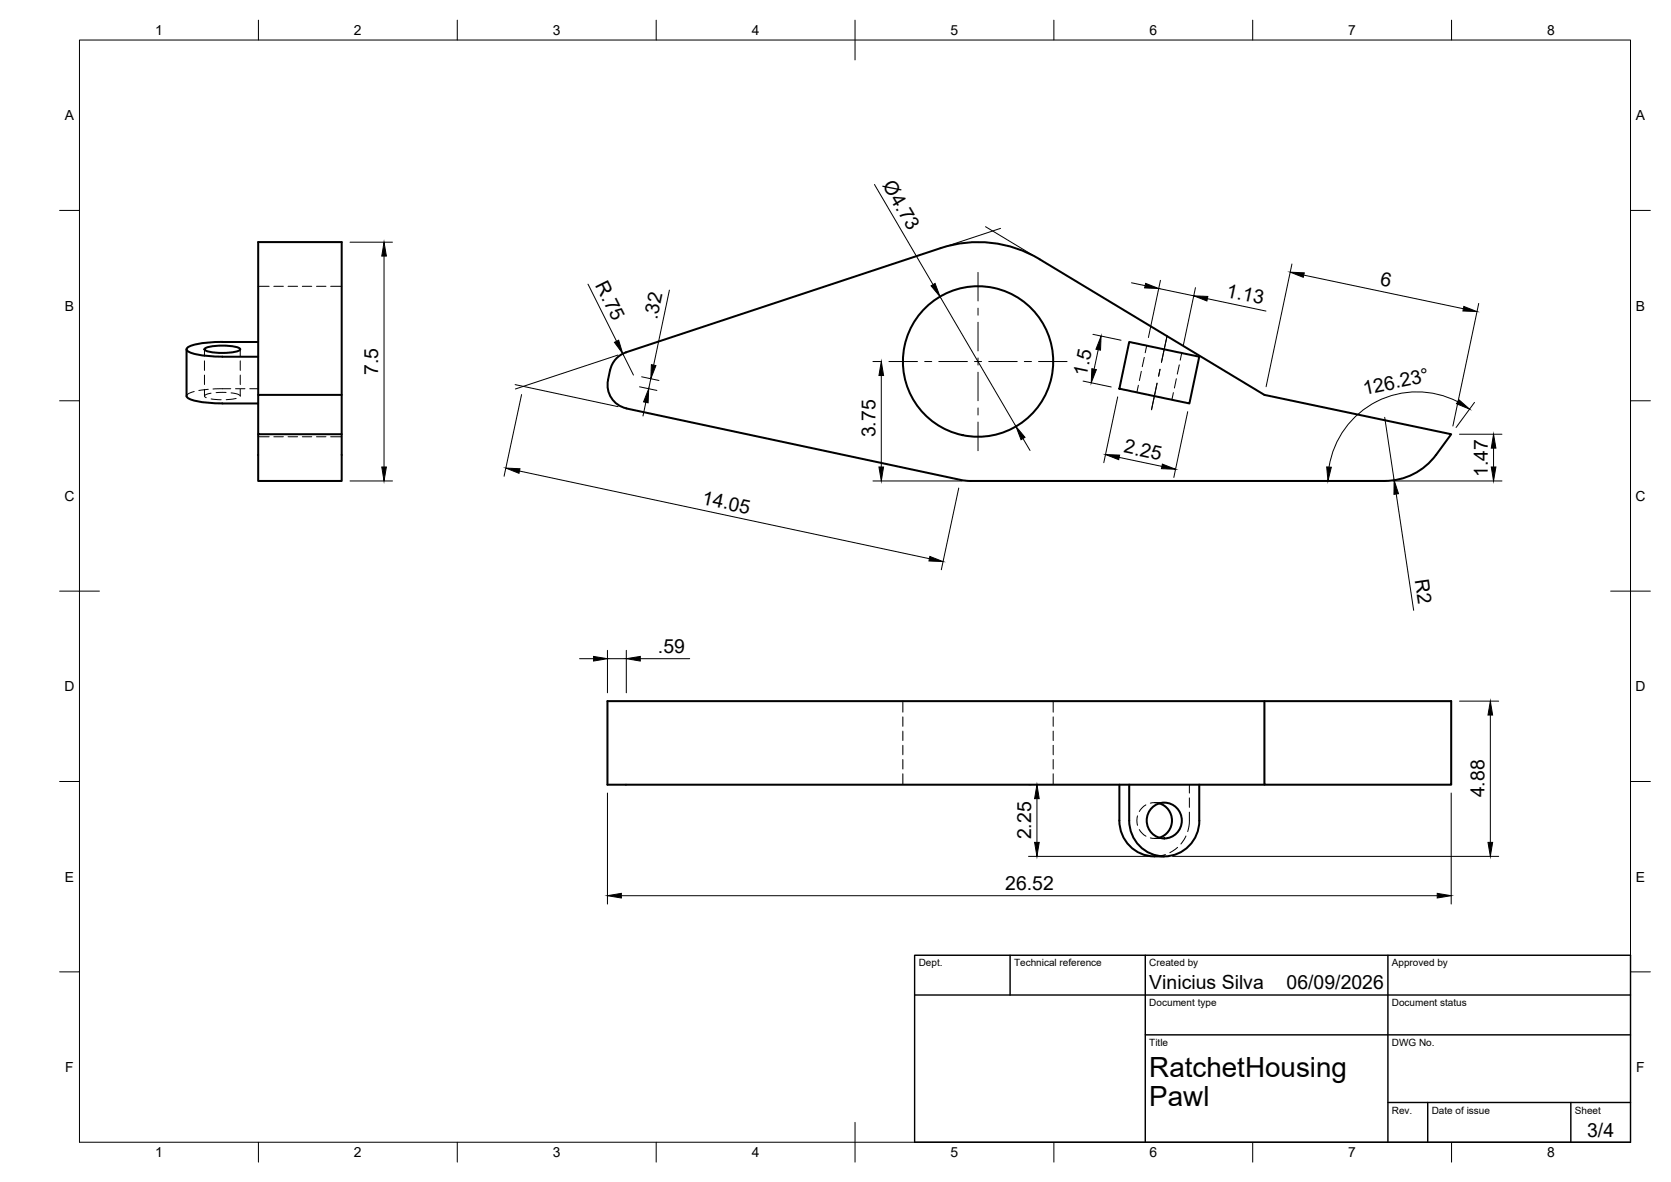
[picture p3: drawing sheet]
<svg xmlns="http://www.w3.org/2000/svg" width="420mm" height="297mm" viewBox="0 0 420 297" stroke-linecap="round" stroke-linejoin="round" font-family="sans-serif">
<!-- layer: Visible -->
<g fill="none" stroke="#000" stroke-width=".51">
<path d="M261.4 65.2l56.5 34 47 9.9-3.8 5.2M261.4 65.1a30 30 0 0 0-24.9-2.7l-79.1 26.2a6 6 0 0 0-4 4.4M46.9 87.8v11.7a2.04 2.04 0 0 0 1.7 1.1l3.2 .6 2.7 .1 10.4 .1M51.5 87.6a13.9 13.9 0 0 1 8.8 0l.1 .2a4.6 4.6 0 0 1-3.5 .9l-3.8-.2a2 2 0 0 1-1.7-.7zM64.9 99.2v-38.4h21v60.1h-21v-11.8M64.9 85.9h-9a21 21 0 0 0-8.5 1.3l-.5 .6a2.04 2.04 0 0 0 1.7 1.1l3.2 .5 2.7 .2h10.4M85.9 99.2h-21v9.9h21M152.9 95.5a6 6 0 0 0 4.6 7.1M153.4 93l-.5 2.5M283.9 85.9l17.6 3.7-2.4 11.8-17.6-3.7zM157.5 102.6l84 18M361.1 114.3a16 16 0 0 1-12.9 6.6h-104.2l-2.5-.3"/>
<path d="M317.9 176.2v21h47v-21h-212.2v21h165.2M281.5 197.2v9a8.9 8.9 0 0 0 8.8 9h2.4M283.9 197.2v9a8.8 8.8 0 0 0 8.8 9 8.8 8.8 0 0 0 8.9-9l-.1-9M291.5 201.9a4.5 4.5 0 0 1 3.2 4.3 4.5 4.5 0 0 1-3.2 4.3"/>
<circle cx="245.9" cy="90.9" r="18.9"/>
<circle cx="292.7" cy="206.2" r="4.5"/>
</g>
<!-- layer: Hidden -->
<g fill="none" stroke="#000" stroke-width=".25">
<path d="M64.9 72h2.8M68.9 72h2.3M72.4 72h2.4M76 72h2.4M79.6 72h2.4M83.1 72h2.8M48.8 98.4a2.36 2.36 0 0 0-1.9 1.1M51.4 87.8v1.7M51.4 90.7v2.4M51.4 94.3v2.3M51.4 97.8v1.7M52.4 97.8l-2.4 .3"/>
<path d="M53.1 98.8a1.38 1.38 0 0 0-1.6 .9l.4 .2M56.9 98.6l-2.6 .1M58 97.7l-4.4 .1M59.2 97.7h2.4M60.4 97.8v1.7a2.82 2.82 0 0 0-2.3-.8M60.4 87.8v1.7M60.4 90.7v2.4M60.4 94.3v2.3M62.8 97.7h2.1M286.2 96.8l-.3 1.8M287 93.3l-.5 2.3M287.7 89.8l-.5 2.3"/>
<path d="M288.3 86.9l-.3 1.8M295 98.7l-.3 1.8M295.8 95.2l-.5 2.3M296.5 91.7l-.5 2.3M297.1 88.7l-.3 1.8M53.1 100.3l2.5 .2M59.4 100.1l-2.5 .3M64.9 109.8h2.8M68.9 109.8h2.3M72.4 109.8h2.4M76 109.8h2.4M79.6 109.8h2.4"/>
<path d="M83.1 109.8h2.8M227 176.2v2.8M264.8 176.2v2.8M227 180.2v2.3M227 183.7v2.4M227 187.3v2.4M227 190.9v2.4M227 194.4v2.8M264.8 180.2v2.3M264.8 183.7v2.4M264.8 187.3v2.4M264.8 190.9v2.4"/>
<path d="M264.8 194.4v2.8M299.1 197.2v2.1M286 205l-.1 1.2 .1 1.2M286.5 208.5l.7 .9 .9 .7M288.1 202.3l-.9 .7-.7 .9M289.2 201.8l1.1-.1 1.2 .2M290.3 210.7h2.4M290.3 201.7h2.4M291.5 210.5l-1.2 .2-1.1-.1M293 214.7l-2.7 .5M296.1 212.9l-2 1.4M298.2 210.1l-1.3 2"/>
<path d="M299.1 204.1a12.6 12.6 0 0 1-.5 4.9M299.1 200.5v2.4"/>
</g>
<!-- layer: BORDER -->
<g fill="none" stroke="#000" stroke-width=".25">
<path d="M20 10.1h390v276.9h-390zM65 5.1v5M115 5.1v5M165 5.1v5M215 5.1v10M265 5.1v5M315 5.1v5M365 5.1v5M15 52.9h5M410 52.9h5M15 100.7h5M410 100.7h5"/>
<path d="M15 148.6h10M405 148.6h10M15 196.4h5M410 196.4h5M15 244.2h5M410 244.2h5M65 287v5M115 287v5M165 287v5M215 282.1v9.9M265 287v5M315 287v5"/>
<path d="M365 287v5"/>
</g>
<!-- layer: TITLEBLOCK -->
<path d="M230 240.1h180v46.9h-180zM230 250h180M254 240.1v9.9M288 240.1v46.9M349 240.1v46.9M288 260.1h122M349 277.1h61M359 277.1v9.9M395 277.1v9.9" fill="none" stroke="#000" stroke-width=".36"/>
<!-- layer: Smart Centers -->
<g fill="none" stroke="#000" stroke-width=".25">
<path d="M245.9 68.5v7.1M245.9 77.4v1.8M223.5 90.9h7.2M232.5 90.9h1.8M236.1 90.9h7.1M245 90.9h1.8M245.9 81v7.2M245.9 90v1.7M245.9 93.5v7.2M248.6 90.9h7.2M257.6 90.9h1.8M261.1 90.9h7.2"/>
<path d="M290.9 96.3l-1.4 6.7M291.7 92.8l-.4 1.7M293.5 84.4l-1.5 6.6M245.9 102.5v1.8M245.9 106.1v7.2"/>
</g>
<!-- layer: FD_Dimensions -->
<g fill="none" stroke="#000" stroke-width=".25">
<path d="M219.9 46.4l14.7 25.1M88 60.9h10.7M96.6 64.4v53M147.8 71.4l7.2 14.4M168.3 72.9l-3.9 18.8M236.4 74.6l19.1 32.6M284.5 71.1l3.4 .7M291.4 72.5l8.8 1.8M291.8 70.4l-3 14.4M300.6 72.3l-3 14.4M303.6 75.1l14.7 3.1M324.8 66.3l-6.5 30.9"/>
<path d="M327.8 69.1l40.1 8.5M371.8 76.2l-6.5 30.9M131.1 99.2l-4.4 20.5M156.6 88.9l2.7 5.4M160.8 97.2l4.4 .9M161.3 94.7l4.4 .9M163.6 95.2l-.5 2.5M219.5 90.9h1.9M221.6 94.4v23M272.3 95.8l7.1 1.4M274.8 84l7.1 1.5M276.1 87.9l-1 4.9"/>
<path d="M281 99.7l-3.5 16.6M130.6 118.4l103.1 22M162.4 101.1l-.7 3.4M257.2 110.2l1.8 3M281.4 114.9l10.8 2.3M298.6 103.4l-3.5 16.6M348.2 104.9l2.3 15.8M366.5 101a22.4 22.4 0 0 0-32.3 16.4M367 109.1h10.7M370.8 101.1l-4.7 6.3M375.5 112.6v4.8M88 120.9h10.7"/>
<path d="M219.5 120.9h22.4M241.1 122.6l-4.4 20.6M350.3 120.9h27.4M351.1 124.1l4.4 29.3M145.7 165.5h3.5M152.7 163.4v10.7M152.7 165.5h4.8M157.5 163.4v10.7M161 165.5h12.4M367 176.2h9.8M374.7 179.7v32M152.7 199.3v27.9"/>
<path d="M258.6 197.2h.7M364.9 199.3v27.9M258.6 215.2h32M260.7 200.7v11M294.8 215.2h82M156.2 225.1h205.2"/>
</g>
<g fill="#000" stroke="#000" stroke-width=".25">
<path d="M96.6 60.9l.6 3.5h-1.2zM234.1 71.8l1-.6 1.3 3.4zM288.1 71.2l3.3 1.3-3.6-.1zM300.2 74.3l3.5 .2-.2 1.1zM324.4 68.4l3.6 .2-.3 1.1zM368.1 77l3.3 1.3-3.6-.1zM154.5 86l1.1-.5 1 3.4zM163.8 91.6l1.1 .3-1.3 3.3zM221.6 90.9l.6 3.5h-1.2zM274.5 92.7l1.2 .2-1.3 3.3zM276.9 84.5l-.2 3.5-1.1-.2zM96 117.4h1.2l-.6 3.5z"/>
<path d="M127.2 117.6l3.5 .2-.2 1.1zM163.1 97.7l-.1 3.5-1.2-.2zM221 117.4h1.2l-.6 3.5zM255.5 107.2l2.2 2.7-1 .6zM278 114.2l3.5 .2-.2 1.1zM292.3 116.6l3.3 1.3-3.6-.1zM333.6 117.3l1.2 .1-.9 3.5zM366.8 100.5l2.7 2.3-3.3-1.3zM375 117.4h1.1l-.6 3.5zM375.5 109.1l.6 3.5h-1.1zM233.8 139.8l3.3 1.3-3.5-.1zM350.5 120.7l1.1 3.4-1.1 .1z"/>
<path d="M149.2 165l3.5 .5-3.5 .6zM157.5 165.5l3.5-.5v1.1zM374.7 176.2l.6 3.5h-1.2zM260.1 211.7h1.2l-.6 3.5zM260.7 197.2l.6 3.5h-1.2zM374.1 211.7h1.2l-.6 3.5zM152.7 225.1l3.5-.6v1.2zM361.4 224.5l3.5 .6-3.5 .6z"/>
</g>
<!-- layer: Edge Extensions -->
<path d="M247.8 57l11.8 7.1M251.6 57.4l-13.1 4.3M129.5 96.7l25.9 5.5M155.4 89.2l-25.8 8.6" fill="none" stroke="#000" stroke-width=".25"/>
<g font-size="7">
<text x="289" y="270.6">RatchetHousing</text>
<text x="289" y="278.1">Pawl</text>
</g>
<g font-size="4.9">
<text x="221.8" y="46.6" transform="rotate(60 221.8 46.6)">Ø4.73</text>
<text x="149.6" y="71.7" transform="rotate(63 149.6 71.7)">R.75</text>
<text x="346.9" y="71.7" transform="rotate(12 346.9 71.7)">6</text>
<text x="308.2" y="74.5" transform="rotate(12 308.2 74.5)">1.13</text>
<text x="165.2" y="80.4" transform="rotate(-78 165.2 80.4)">.32</text>
<text x="95.1" y="94.3" transform="rotate(-90 95.1 94.3)">7.5</text>
<text x="273.2" y="94.7" transform="rotate(-78 273.2 94.7)">1.5</text>
<text x="343.1" y="99.3" transform="rotate(-12 343.1 99.3)">126.23°</text>
<text x="220.1" y="109.9" transform="rotate(-90 220.1 109.9)">3.75</text>
<text x="282.4" y="113.7" transform="rotate(12 282.4 113.7)">2.25</text>
<text x="374.1" y="119.9" transform="rotate(-90 374.1 119.9)">1.47</text>
<text x="176.3" y="126.6" transform="rotate(12 176.3 126.6)">14.05</text>
<text x="355.7" y="145.9" transform="rotate(81 355.7 145.9)">R2</text>
<text x="165.4" y="164.1">.59</text>
<text x="373.3" y="200.4" transform="rotate(-90 373.3 200.4)">4.88</text>
<text x="259.3" y="210.9" transform="rotate(-90 259.3 210.9)">2.25</text>
<text x="252.8" y="223.6">26.52</text>
<text x="289" y="248.5">Vinicius Silva</text>
<text x="323.5" y="248.5">06/09/2026</text>
<text x="399.1" y="285.7">3/4</text>
</g>
<g font-size="3.5">
<text x="39" y="8.8">1</text>
<text x="89" y="8.8">2</text>
<text x="139" y="8.8">3</text>
<text x="189" y="8.8">4</text>
<text x="239" y="8.8">5</text>
<text x="289" y="8.8">6</text>
<text x="339" y="8.8">7</text>
<text x="389" y="8.8">8</text>
<text x="16.3" y="30.2">A</text>
<text x="411.3" y="30.2">A</text>
<text x="16.3" y="78">B</text>
<text x="411.3" y="78">B</text>
<text x="16.2" y="125.9">C</text>
<text x="411.2" y="125.9">C</text>
<text x="16.2" y="173.7">D</text>
<text x="411.2" y="173.7">D</text>
<text x="16.3" y="221.6">E</text>
<text x="411.3" y="221.6">E</text>
<text x="16.4" y="269.4">F</text>
<text x="411.4" y="269.4">F</text>
<text x="39" y="290.8">1</text>
<text x="89" y="290.8">2</text>
<text x="139" y="290.8">3</text>
<text x="189" y="290.8">4</text>
<text x="239" y="290.8">5</text>
<text x="289" y="290.8">6</text>
<text x="339" y="290.8">7</text>
<text x="389" y="290.8">8</text>
</g>
<g font-size="2.5">
<text x="231" y="242.9">Dept.</text>
<text x="255" y="242.9">Technical reference</text>
<text x="289" y="242.9">Created by</text>
<text x="350" y="242.9">Approved by</text>
<text x="289" y="252.8">Document type</text>
<text x="350" y="252.8">Document status</text>
<text x="289" y="262.9">Title</text>
<text x="350" y="262.9">DWG No.</text>
<text x="350" y="279.9">Rev.</text>
<text x="360" y="279.9">Date of issue</text>
<text x="396" y="279.9">Sheet</text>
</g>
</svg>
